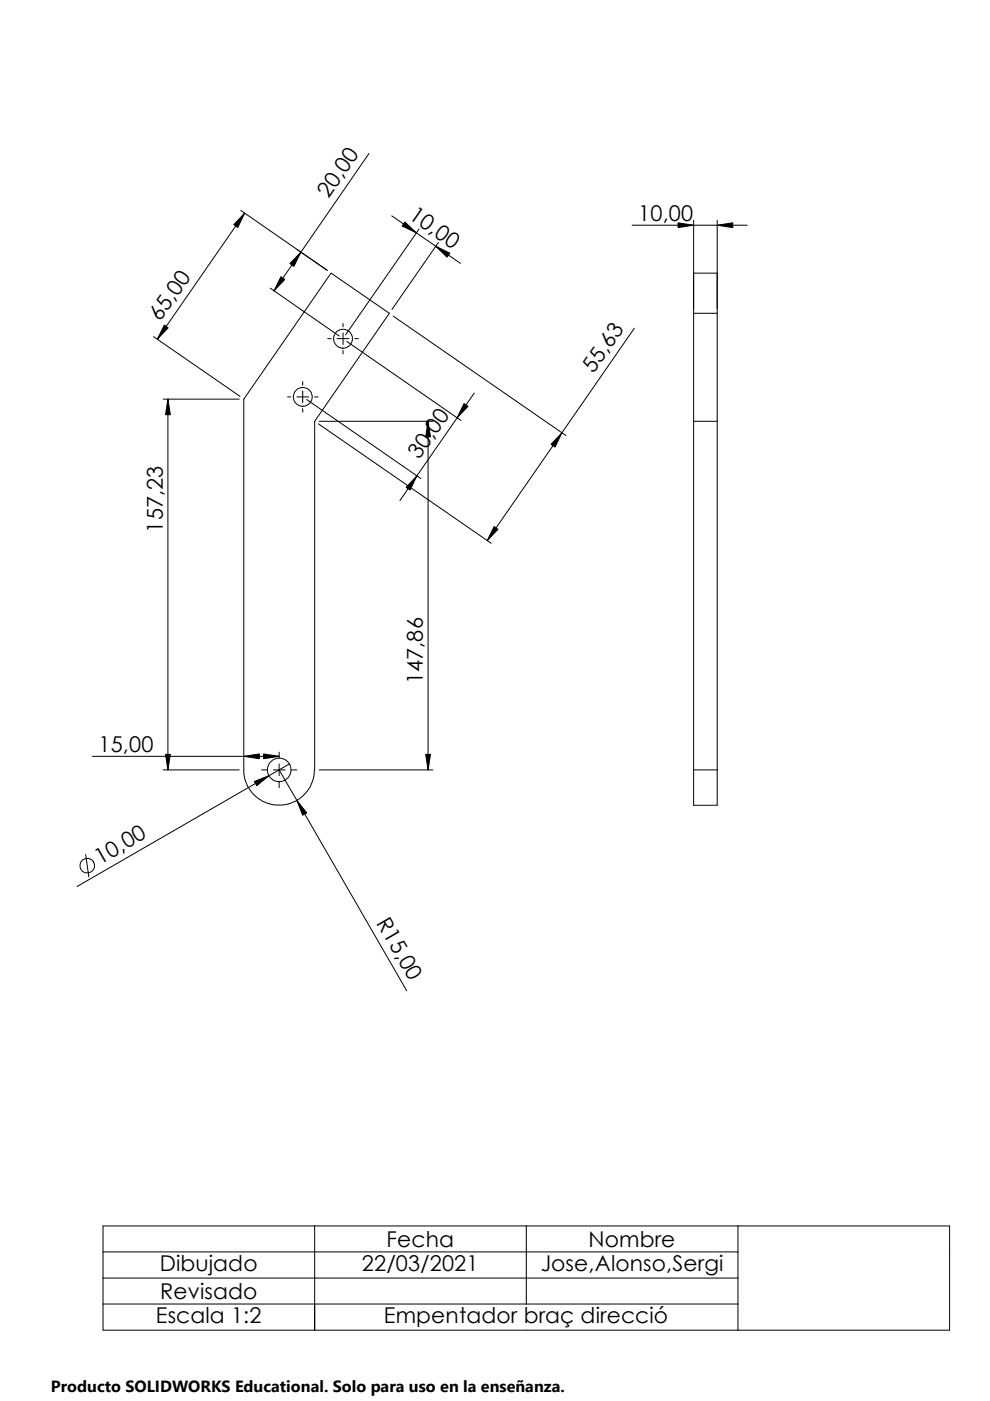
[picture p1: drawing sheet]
<svg xmlns="http://www.w3.org/2000/svg" width="210mm" height="297mm" viewBox="0 0 210 297" stroke-linecap="round" stroke-linejoin="round" font-family="sans-serif">
<g fill="none" stroke="#000" stroke-width=".21">
<path d="M78.2 32.6l-20.1 29.1M51.1 44.6l18.3 12.7-6.5-4.4M51.9 45.2l-1.5 3-.8-.6zM51.9 45.2l-18.5 26.7M59.6 58.7l.8 .6-2.3 2.4zM63.8 53.5l-1.5 3-.8-.6zM83.1 45.8l14.5 10M85.9 47.1l2.4 2.3-3-1.5zM88.9 48.6l-15.6 22.4M92.4 52.2l3 1.5-.6 .8zM93 51.4l-9.9 14.2M134 47.8h24.4"/>
<path d="M143.8 47.2l3.3 .6-3.3 .5zM147.1 46.7v124h5v-124M147.1 57.9h5M152.1 47.8l3.3-.6v1.1zM32.6 71.4l18.3 12.6M34.8 68.9l.8 .6-2.2 2.4zM57.3 61.1l14.6 10.1M69.5 71.8h.7M71.5 71.8h2.5M72.7 68.6v.7M72.7 70.6v2.5M72.7 74.3v.8"/>
<path d="M73.5 72.4l24.2 16.8M75.2 71.8h.8M83.4 67l36.6 25.3M134.5 69.6l-31.2 45M147.1 66.4h5M34.6 84.6h16.1M35.6 84.6l.5 3.3h-1zM35.6 84.6v78.6M61 84.2h.7M62.9 84.2h2.5M64.2 80.9v.8M64.2 82.9v2.5"/>
<path d="M64.2 86.7v.7M65 84.7l24.2 16.8M66.7 84.2h.7M67.5 89.9l36.6 25.3M67.7 89.3h24.1M90.8 89.3l.5 3.3h-1zM90.8 89.3v73.9M98.4 85.6l.8 .5-2.3 2.5zM100.5 83.4l-15.7 22.7M119.1 91.8l-1.4 3-.9-.6zM147.1 89.3h5M88.4 100.9l-1.4 3-.9-.6z"/>
<path d="M104.8 111.6l.8 .6-2.3 2.4zM35.1 159.9h1l-.5 3.3zM55.9 159.9l3.3 .5-3.3 .5zM59.2 159.5v1.2M90.3 159.9h1l-.5 3.3zM19.6 160.4h39.6M34.6 163.2h16.1M51.7 160.4l3.3-.5v1zM53.9 165.7l3.1-1.2-2.6 2.1zM55.5 163.2h1.2M58 163.2h2.5M59.2 162v2.5"/>
<path d="M59.2 165.7v1.3M59.2 163.2l27 46.9M61.4 162l-45.1 26M61.7 163.2h1.2M62.9 169.7l2.1 2.6-.8 .5zM66.6 163.2l-.1 1.4-.3 1.3-.5 1-1.1 1.5-1 .8-1.2 .8-1.3 .5-1.2 .2h-1.5l-1.2-.2-1.2-.5-1.3-.8-1-.8-1.1-1.5-.8-2.3-.1-80 18.5-26.7 12.3 8.5-15.8 22.9v73.9M67.7 163.2h24.1M147.1 163.2h5M18.2 181.2l.6 4.7M21.8 259.9h179.5v22.1h-179.5zM66.7 259.9v22.1M111.6 259.9v16.6"/>
<path d="M156.5 259.9v22.1M21.8 265.4h134.7M21.8 271h134.7M21.8 276.5h134.7"/>
<circle cx="72.7" cy="71.8" r="2"/>
<circle cx="64.2" cy="84.1" r="2"/>
<circle cx="59.2" cy="163.2" r="2.51"/>
<circle cx="18.5" cy="183.5" r="1.56"/>
</g>
<g fill="#000">
<path d="M51.9 45.2l-1.5 3-.8-.6zM63.8 53.5l-1.5 3-.8-.6zM85.9 47.1l2.4 2.3-3-1.5zM92.4 52.2l3 1.5-.6 .8zM143.8 47.2l3.3 .6-3.3 .5zM152.1 47.8l3.3-.6v1.1zM34.8 68.9l.8 .6-2.2 2.4zM59.6 58.7l.8 .6-2.3 2.4zM35.6 84.6l.5 3.3h-1zM90.8 89.3l.5 3.3h-1zM98.4 85.6l.8 .5-2.3 2.5zM119.1 91.8l-1.4 3-.9-.6z"/>
<path d="M88.4 100.9l-1.4 3-.9-.6zM104.8 111.6l.8 .6-2.3 2.4zM35.1 159.9h1l-.5 3.3zM51.7 160.4l3.3-.5v1zM53.9 165.7l3.1-1.2-2.6 2.1zM55.9 159.9l3.3 .5-3.3 .5zM62.9 169.7l2.1 2.6-.8 .5zM90.3 159.9h1l-.5 3.3z"/>
</g>
<path d="M10.8 291.5h104.2v5.5h-104.2z" fill="#fff"/>
<g font-size="4.6">
<text x="69.6" y="42.3" transform="rotate(-55 69.6 42.3)">20,00</text>
<text x="86.5" y="46.3" transform="rotate(35 86.5 46.3)">10,00</text>
<text x="135.3" y="46.8">10,00</text>
<text x="34" y="68.4" transform="rotate(-55 34 68.4)">65,00</text>
<text x="125.9" y="79.3" transform="rotate(-55 125.9 79.3)">55,63</text>
<text x="88.9" y="97.5" transform="rotate(-55 88.9 97.5)">30,00</text>
<text x="34.5" y="112.9" transform="rotate(-90 34.5 112.9)">157,23</text>
<text x="89.7" y="145.1" transform="rotate(-90 89.7 145.1)">147,86</text>
<text x="20.9" y="159.4">15,00</text>
<text x="21.3" y="183.3" transform="rotate(-30 21.3 183.3)">10,00</text>
<text x="79.7" y="195.7" transform="rotate(60 79.7 195.7)">R15,00</text>
<text x="33.9" y="269.5">Dibujado</text>
<text x="76.8" y="269.5">22/03/2021</text>
<text x="82" y="264.5">Fecha</text>
<text x="114.6" y="269.5">Jose,Alonso,Sergi</text>
<text x="124.8" y="264.5">Nombre</text>
<text x="34" y="275.5">Revisado</text>
<text x="33.1" y="280.6">Escala 1:2</text>
<text x="81.4" y="280.6">Empentador braç direcció</text>
</g>
<text font-size="3.4" x="10.8" y="295.2">Producto SOLIDWORKS Educational. Solo para uso en la enseñanza.</text>
</svg>
